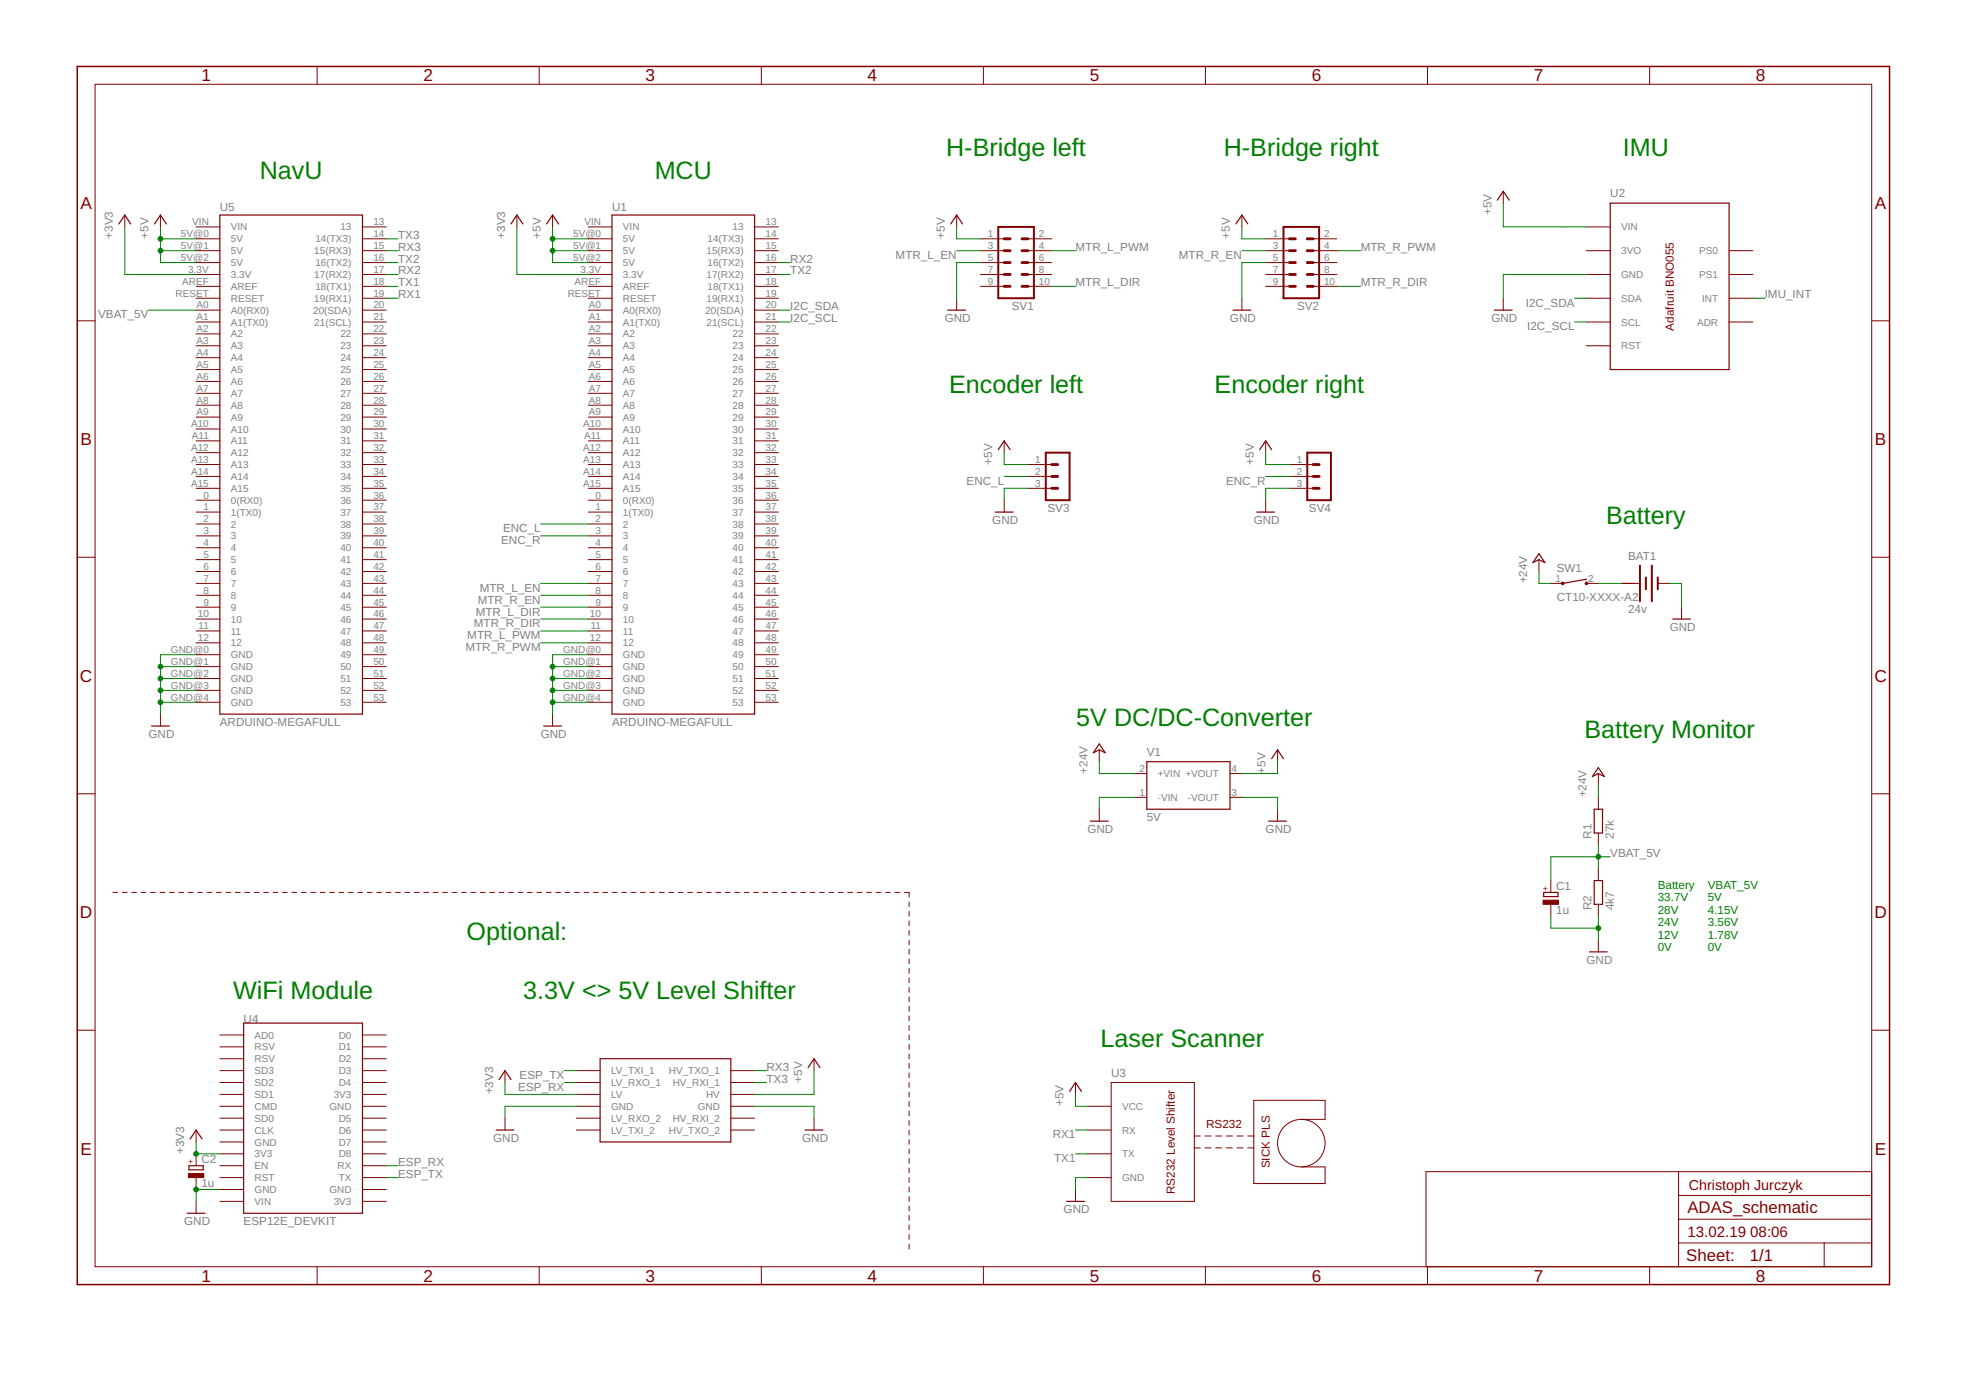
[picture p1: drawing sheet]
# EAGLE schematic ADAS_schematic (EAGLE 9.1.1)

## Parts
BAT1  24v  BATTERY  [BATTERY]
C1  1u  CPOL-EU139CLL-3R  [139CLL-3R]
C2  1u  CPOL-EU139CLL-3R  [139CLL-3R]
R1  27k  R-EU_0617/22  [0617/22]
R2  4k7  R-EU_0617/22  [0617/22]
SV1  ML10  [ML10]
SV2  ML10  [ML10]
SV3  MA03-1  [MA03-1]
SV4  MA03-1  [MA03-1]
SW1  CT10-XXXX-A2  [CT10-XXXX-A2]
U1  ARDUINO-MEGAFULL  [ARDUINO_MEGA]
U2  ADAFRUIT_BNO055  [DUMMY]
U3  SICK_PLS  [DUMMY]
U4  ESP12E_DEVKIT  [ESP12E_DEVKIT]
U5  ARDUINO-MEGAFULL  [ARDUINO_MEGA]
U$2  LOGIC_LEVEL_CONVERTER  [LOGIC_LEVEL_CONVERTER]
V1  5V  TME0505S  [TME]

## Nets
+3V3: C2.+ U1.3.3V U4.3V3@0(3V3) U5.3.3V U$2.P$3(LV)
+5V: SV1.1 SV2.1 SV3.1 SV4.1 U1.5V@0(5V) U1.5V@1(5V) U1.5V@2(5V) U2.P$10(VIN) U3.P$4(VCC) U5.5V@0(5V) U5.5V@1(5V) U5.5V@2(5V) U$2.P$10(HV) V1.4(+VOUT)
+24V: R1.2 SW1.1 V1.2(+VIN)
ENC_L: SV3.2 U1.2
ENC_R: SV4.2 U1.3
ESP_RX: U4.RX U$2.P$2(LV_RXO_1)
ESP_TX: U4.TX U$2.P$1(LV_TXI_1)
GND: BAT1.- C1.- C2.- R2.1 SV1.5 SV2.5 SV3.3 SV4.3 U1.GND@0(GND) U1.GND@1(GND) U1.GND@2(GND) U1.GND@3(GND) U1.GND@4(GND) U2.P$3(GND) U3.P$1(GND) U4.GND@1(GND) U5.GND@0(GND) U5.GND@1(GND) U5.GND@2(GND) U5.GND@3(GND) U5.GND@4(GND) U$2.P$4(GND) U$2.P$9(GND) V1.1(-VIN) V1.3(-VOUT)
I2C_SCL: U1.21(21(SCL)) U2.P$8(SCL)
I2C_SDA: U1.20(20(SDA)) U2.P$9(SDA)
IMU_INT: U2.P$4(INT)
MTR_L_DIR: SV1.10 U1.9
MTR_L_EN: SV1.3 U1.7
MTR_L_PWM: SV1.4 U1.11
MTR_R_DIR: SV2.10 U1.10
MTR_R_EN: SV2.3 U1.8
MTR_R_PWM: SV2.4 U1.12
N$1: BAT1.+ SW1.2
RX1: U3.P$2(RX) U5.19(19(RX1))
RX2: U1.16(16(TX2)) U5.17(17(RX2))
RX3: U5.15(15(RX3)) U$2.P$12(HV_TXO_1)
TX1: U3.P$3(TX) U5.18(18(TX1))
TX2: U1.17(17(RX2)) U5.16(16(TX2))
TX3: U5.14(14(TX3)) U$2.P$11(HV_RXI_1)
VBAT_5V: C1.+ R1.1 R2.2 U5.A0(A0(RX0))
Unconnected: SV1.2 SV1.6 SV1.7 SV1.8 SV1.9 SV2.2 SV2.6 SV2.7 SV2.8 SV2.9 U1.0(0(RX0)) U1.1(1(TX0)) U1.4 U1.5 U1.6 U1.13 U1.14(14(TX3)) U1.15(15(RX3)) U1.18(18(TX1)) U1.19(19(RX1)) U1.22 U1.23 U1.24 U1.25 U1.26 U1.27 U1.28 U1.29 U1.30 U1.31 U1.32 U1.33 U1.34 U1.35 U1.36 U1.37 U1.38 U1.39 U1.40 U1.41 U1.42 U1.43 U1.44 U1.45 U1.46 U1.47 U1.48 U1.49 U1.50 U1.51 U1.52 U1.53 U1.A0(A0(RX0)) U1.A1(A1(TX0)) U1.A2 U1.A3 U1.A4 U1.A5 U1.A6 U1.A7 U1.A8 U1.A9 U1.A10 U1.A11 U1.A12 U1.A13 U1.A14 U1.A15 U1.AREF U1.RESET U1.VIN U2.P$1(3VO) U2.P$2(ADR) U2.P$5(PS0) U2.P$6(PS1) U2.P$7(RST) U4.3V3@1(3V3) U4.3V3@2(3V3) U4.AD0 U4.CLK U4.CMD U4.D0 U4.D1 U4.D2 U4.D3 U4.D4 U4.D5 U4.D6 U4.D7 U4.D8 U4.EN U4.GND@0(GND) U4.GND@2(GND) U4.GND@3(GND) U4.RST U4.RSV@0(RSV) U4.RSV@1(RSV) U4.SD0 U4.SD1 U4.SD2 U4.SD3 U4.VIN U5.0(0(RX0)) U5.1(1(TX0)) U5.2 U5.3 U5.4 U5.5 U5.6 U5.7 U5.8 U5.9 U5.10 U5.11 U5.12 U5.13 U5.20(20(SDA)) U5.21(21(SCL)) U5.22 U5.23 U5.24 U5.25 U5.26 U5.27 U5.28 U5.29 U5.30 U5.31 U5.32 U5.33 U5.34 U5.35 U5.36 U5.37 U5.38 U5.39 U5.40 U5.41 U5.42 U5.43 U5.44 U5.45 U5.46 U5.47 U5.48 U5.49 U5.50 U5.51 U5.52 U5.53 U5.A1(A1(TX0)) U5.A2 U5.A3 U5.A4 U5.A5 U5.A6 U5.A7 U5.A8 U5.A9 U5.A10 U5.A11 U5.A12 U5.A13 U5.A14 U5.A15 U5.AREF U5.RESET U5.VIN U$2.P$5(LV_RXO_2) U$2.P$6(LV_TXI_2) U$2.P$7(HV_TXO_2) U$2.P$8(HV_RXI_2)

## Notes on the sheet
- H-Bridge left | H-Bridge right | IMU
- NavU | MCU
- Encoder left | Encoder right
- Battery
- 5V DC/DC-Converter
- Battery Monitor
- Battery    VBAT_5V
  33.7V      5V
  28V         4.15V
  24V         3.56V
  12V         1.78V
  0V           0V
- Optional:
- WiFi Module | 3.3V <> 5V Level Shifter
- Laser Scanner
- Christoph Jurczyk

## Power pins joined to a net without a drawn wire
+: BAT1.+@1(+)

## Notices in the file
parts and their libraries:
SparkFun-Boards: Licensing: Creative Commons ShareAlike 4.0 International - https://creativecommons.org/licenses/by-sa/4.0
